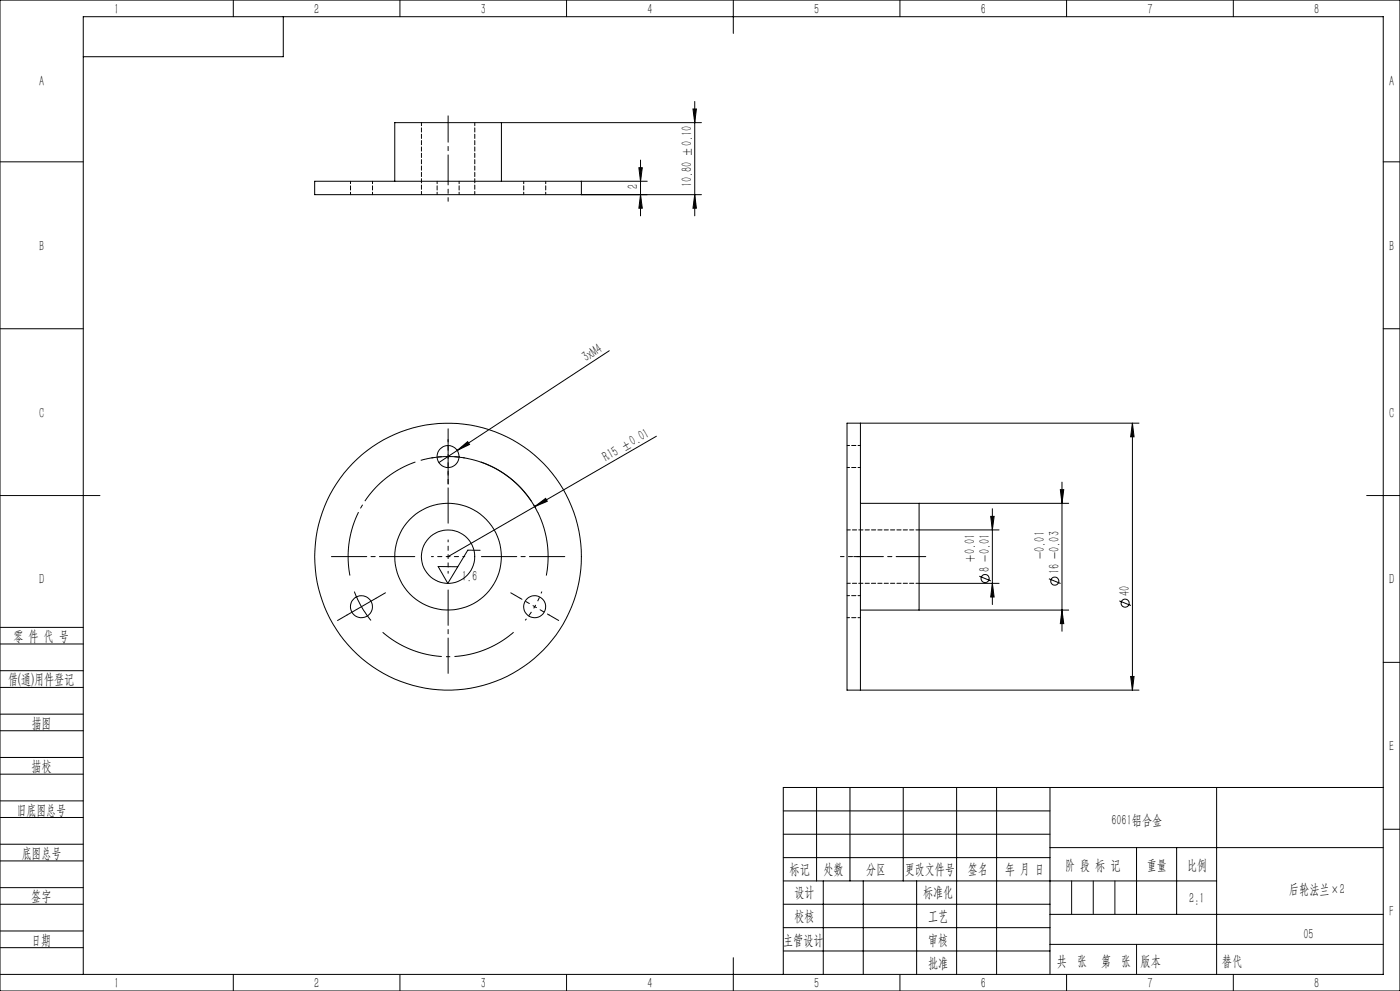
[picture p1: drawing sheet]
<svg xmlns="http://www.w3.org/2000/svg" width="420mm" height="297mm" viewBox="0 0 420 297" stroke-linecap="round" stroke-linejoin="round" font-family="sans-serif">
<g fill="none" stroke="#000" stroke-width=".3">
<path d="M0 0h420v297h-420zM70 0v5M85 5v12h-60M120 0v5M170 0v5M220 0v10M270 0v5M320 0v5M370 0v5M150.4 36.8h-32v17.5M150.4 36.8h60M150.4 36.8v17.5"/>
<path d="M207.9 32.7h1l-.5 4.1zM208.4 30.4v34.3M0 48.5h25M174.4 58.3h36M174.4 54.3h19.8M174.4 54.3h-80v4h80M174.4 54.3v4M191.7 50.3h1l-.5 4zM192.2 48v16.7M192.2 58.3l.5 4.1h-1zM208.4 58.3l.5 4.1h-1zM415 48.5h5"/>
<path d="M0 98.5h25M415 98.5h5M182.8 105.1l-51.1 33.5M126.2 138a30 30 0 0 1 35.1 15.6M137.2 135l3.1-2.6 .6 .8zM196.9 130.7l-36.5 21.1M258.1 126.8v80M339.7 126.8v80M339.7 126.8l.5 4.1h-1zM341.7 126.8h-87.6v80h87.6M0 148.5h30M160.4 151.8l3.3-2.4 .5 .8z"/>
<path d="M160.4 151.8l-26 15M275.7 158.8h24M275.7 150.8v32M297.2 154.8h1l-.5 4zM297.7 152.5v28.7M318.1 146.8h1l-.5 4zM318.6 144.5v44.7M320.6 150.8h-62.5M410 148.5h10M106.3 177.3a31.2 31.2 0 0 0 5 8.6M112.8 179.3l-8.7 5M144 164.9h-3.7l-6 9.9-2.9-5 5.9 .1"/>
<path d="M275.7 174.8h24M293.8 172.7l3.5 1.4M297.7 174.8l.5 4.1h-1zM314.7 173.5l3.5 1.4M0 193h25M0 188h25M318.6 182.8l.5 4.1h-1zM320.6 182.8h-62.5M335.8 180.1l3.5 1.4M415 198.5h5M0 206h25M0 201h25"/>
<path d="M0 219h25M0 214h25M339.2 202.7h1l-.5 4.1zM0 232h25M0 227h25M245 236v28M255 236v28M271 236v28M287 236v56M299 236v56M315 236v56M365 236v56"/>
<path d="M415 236h-180v56M0 245h25M0 240h25M0 258h25M0 253h25M235 243h80M235 250h80M235 257h80M315 254h100M341 254v20M353 254v20M415 248.5h5"/>
<path d="M0 271h25M0 266h25M0 279h25M235 271h80M235 264h130M235 278h80M247 264v28M259 264v28M275 264v28M315 274h100M0 284h25M0 292h415v-287h-390v287"/>
<path d="M70 292v5M120 292v5M170 292v5M220 287v10M235 285h80M270 292v5M315 283h100M320 292v5M370 292v5"/>
<circle cx="134.4" cy="136.8" r="3.3"/>
<circle cx="134.4" cy="166.8" r="40"/>
<circle cx="134.4" cy="166.8" r="8"/>
<circle cx="134.4" cy="166.8" r="16"/>
<circle cx="295.5" cy="173.4" r="1.2"/>
<circle cx="316.4" cy="174.2" r="1.2"/>
<circle cx="108.4" cy="181.8" r="3.3"/>
<circle cx="160.4" cy="181.8" r="3.3"/>
<circle cx="337.5" cy="180.8" r="1.21"/>
</g>
<path d="M134.4 136.8l-4.9 .4M134.4 136.8l5 .4M160.4 181.8l2.1-4.5M160.4 181.8l-2.8 4.1" fill="none" stroke="#000" stroke-width=".3" stroke-dasharray="30.5 1.3 1.3 1.3" stroke-dashoffset="29.9" stroke-linecap="butt"/>
<path d="M124.6 138.5a30 30 0 0 0-19.6 34M163.9 172.5a30 30 0 0 0-19.7-34M114.8 189.5a30 30 0 0 0 39.3 0" fill="none" stroke="#000" stroke-width=".3" stroke-dasharray="30.5 1.3 1.3 1.3" stroke-dashoffset="11" stroke-linecap="butt"/>
<path d="M134.4 131.8v-3.3M134.4 141.8v3.3M112.8 179.3l2.8-1.6M156.1 179.3l-2.9-1.6M104.1 184.3l-2.8 1.7M164.7 184.3l2.9 1.7" fill="none" stroke="#000" stroke-width=".3" stroke-dasharray="30.5 1.3 1.3 1.3"/>
<path d="M134.4 136.8v-5M134.4 136.8v5M134.4 166.8v-5M134.4 166.8h-5M134.4 166.8v5M134.4 166.8h5M160.4 181.8l4.3 2.5M160.4 181.8l-4.3-2.5" fill="none" stroke="#000" stroke-width=".3" stroke-dasharray="30.5 1.3 1.3 1.3" stroke-dashoffset="29.9"/>
<path d="M134.4 156.8v-25M124.4 166.8h-25M134.4 176.8v25M144.4 166.8h25" fill="none" stroke="#000" stroke-width=".3" stroke-dasharray="30.5 1.3 1.3 1.3" stroke-dashoffset="19.9"/>
<path d="M277.7 166.8h-21.6" fill="none" stroke="#000" stroke-width=".3" stroke-dasharray="30.5 1.3 1.3 1.3" stroke-dashoffset="21.6"/>
<path d="M134.4 54.3v6M252.1 166.8h6" fill="none" stroke="#000" stroke-width=".3" stroke-dasharray="30.5 1.3 1.3 1.3" stroke-dashoffset="29.4"/>
<path d="M134.4 54.3v-19.6" fill="none" stroke="#000" stroke-width=".3" stroke-dasharray="30.5 1.3 1.3 1.3" stroke-dashoffset="22.6"/>
<path d="M321.5 264v10M328 264v10M334.5 264v10M341 283v9" fill="none" stroke="#0a0605" stroke-width=".3"/>
<g fill="#000">
<path d="M137.2 135l3.1-2.6 .6 .8zM160.4 151.8l3.3-2.4 .5 .8z"/>
<path d="M208.4 58.3l.5 4.1h-1zM207.9 32.7h1l-.5 4.1z"/>
<path d="M297.2 154.8h1l-.5 4zM297.7 174.8l.5 4.1h-1zM318.1 146.8h1l-.5 4zM318.6 182.8l.5 4.1h-1zM339.7 126.8l.5 4.1h-1zM339.2 202.7h1l-.5 4.1zM191.7 50.3h1l-.5 4zM192.2 58.3l.5 4.1h-1z"/>
</g>
<path d="M105.2 54.3v4M111.8 58.3v-4M131.1 54.3v4M137.7 58.3v-4M157.1 54.3v4M163.7 58.3v-4M258.1 133.5h-4M254.1 140.1h4M258.1 178.5h-4M254.1 185.1h4" fill="none" stroke="#000" stroke-width=".3" stroke-dasharray="1.3 .6" stroke-dashoffset=".5"/>
<path d="M126.4 36.7v21.6M142.4 58.3v-21.6M275.7 158.8h-21.6M254.1 174.8h21.6" fill="none" stroke="#000" stroke-width=".3" stroke-dasharray="1.3 .6" stroke-dashoffset=".3"/>
<g font-size="4.4">
<text x="34.2" y="4.1">1</text>
<text x="94.2" y="4.1">2</text>
<text x="144.2" y="4.1">3</text>
<text x="194.2" y="4.1">4</text>
<text x="244.2" y="4.1">5</text>
<text x="294.2" y="4.1">6</text>
<text x="344.2" y="4.1">7</text>
<text x="394.2" y="4.1">8</text>
<text x="11.7" y="25.9">A</text>
<text x="416.7" y="25.9">A</text>
<text x="191.3" y="56.6" transform="rotate(-90 191.3 56.6)">2</text>
<text x="207.6" y="56.1" transform="rotate(-90 207.6 56.1)">10.80 ±0.10</text>
<text x="11.7" y="75.1">B</text>
<text x="416.7" y="75.1">B</text>
<text x="175.8" y="108.6" transform="rotate(-33 175.8 108.6)">3xM4</text>
<text x="11.7" y="125.1">C</text>
<text x="416.7" y="125.1">C</text>
<text x="181.9" y="138.4" transform="rotate(-30 181.9 138.4)">R15 ±0.01</text>
<text x="313.4" y="167.5" transform="rotate(-90 313.4 167.5)">-0.01</text>
<text x="138.6" y="174" transform="rotate(1 138.6 174)">1.6</text>
<text x="292.5" y="168.3" transform="rotate(-90 292.5 168.3)">+0.01</text>
<text x="296.9" y="171.4" transform="rotate(-90 296.9 171.4)">8 -0.01</text>
<text x="317.8" y="172.1" transform="rotate(-90 317.8 172.1)">16 -0.03</text>
<text x="11.7" y="175.1">D</text>
<text x="338.9" y="178.8" transform="rotate(-90 338.9 178.8)">40</text>
<text x="416.7" y="175.1">D</text>
<text x="4" y="192">零 件 代 号</text>
<text x="2.5" y="205.1">借(通)用件登记</text>
<text x="9.5" y="218.1">描图</text>
<text x="416.7" y="225.1">E</text>
<text x="9.5" y="231.1">描校</text>
<text x="5" y="244.2">旧底图总号</text>
<text x="333.4" y="247.2">6061铝合金</text>
<text x="6.5" y="257.2">底图总号</text>
<text x="236.9" y="261.9">标记</text>
<text x="247.1" y="261.9">处数</text>
<text x="259.9" y="261.9">分区</text>
<text x="271.5" y="261.9">更改文件号</text>
<text x="290.4" y="261.9">签名</text>
<text x="301.5" y="261.9">年 月 日</text>
<text x="319.5" y="260.6">阶 段 标 记</text>
<text x="344" y="260.6">重量</text>
<text x="356.1" y="260.6">比例</text>
<text x="238.3" y="268.9">设计</text>
<text x="276.9" y="268.9">标准化</text>
<text x="386.7" y="267.9">后轮法兰×2</text>
<text x="9.4" y="270.1">签字</text>
<text x="356.8" y="270.7">2:1</text>
<text x="416.8" y="274.4">F</text>
<text x="238.3" y="276.1">校核</text>
<text x="278.4" y="276">工艺</text>
<text x="391" y="281.3">05</text>
<text x="9.4" y="283.2">日期</text>
<text x="234.9" y="283.3">主管设计</text>
<text x="278.4" y="283.3">审核</text>
<text x="278.4" y="290.2">批准</text>
<text x="317.1" y="289.4">共 张</text>
<text x="330.3" y="289.4">第 张</text>
<text x="342.1" y="289.4">版本</text>
<text x="34.2" y="296.1">1</text>
<text x="94.2" y="296.1">2</text>
<text x="144.2" y="296.1">3</text>
<text x="194.2" y="296.1">4</text>
<text x="244.2" y="296.1">5</text>
<text x="294.2" y="296.1">6</text>
<text x="344.2" y="296.1">7</text>
<text x="394.2" y="296.1">8</text>
</g>
<text font-size="4.4" fill="#0a0605" x="366.6" y="289.4">替代</text>
</svg>
